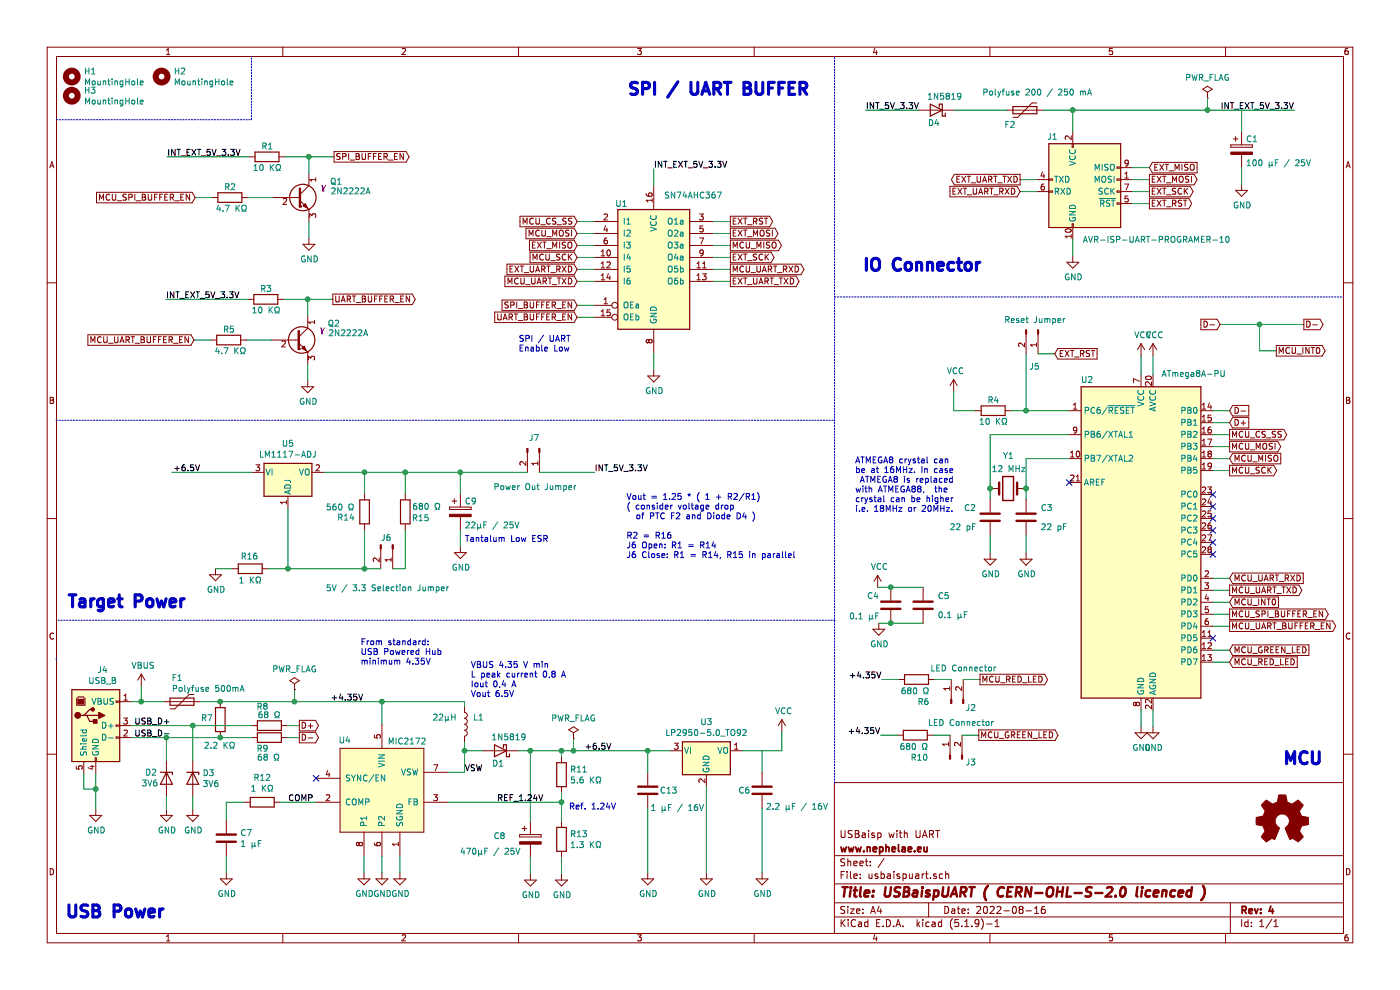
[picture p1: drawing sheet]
EESchema Schematic File Version 4
EELAYER 30 0
EELAYER END
$Descr A4 11693 8268
encoding utf-8
Sheet 1 1
Title "USBaispUART ( CERN-OHL-S-2.0 licenced )"
Date "2022-08-16"
Rev "4"
Comp "www.nephelae.eu"
Comment1 "USBaisp with UART"
Comment2 ""
Comment3 ""
Comment4 ""
$EndDescr
$Comp
L MIC2172:MIC2172 U4
U 1 1
P 3190 6600
F 0 "U4" H 2880 7020 50  0000 C CNN
F 1 "MIC2172" H 3400 7010 50  0000 C CNN
F 2 "Package_DIP:DIP-8_W7.62mm_Socket" H 3190 6600 50  0001 C CNN
F 3 "" H 3190 6600 50  0001 C CNN
	1    3190 6600
	1    0    0    -1  
$EndComp
$Comp
L Connector:USB_B J4
U 1 1
P 800 6060
F 0 "J4" H 857 6527 50  0000 C CNN
F 1 "USB_B" H 857 6436 50  0000 C CNN
F 2 "Connector_USB:USB_B_Lumberg_2411_02_Horizontal" H 950 6010 50  0001 C CNN
F 3 " ~" H 950 6010 50  0001 C CNN
	1    800  6060
	1    0    0    -1  
$EndComp
$Comp
L Device:L L1
U 1 1
P 3880 6050
F 0 "L1" H 3950 6110 50  0000 L CNN
F 1 "22μH" H 3610 6110 50  0000 L CNN
F 2 "Inductor_THT:L_Radial_D7.0mm_P3.00mm" H 3880 6050 50  0001 C CNN
F 3 "~" H 3880 6050 50  0001 C CNN
	1    3880 6050
	1    0    0    -1  
$EndComp
$Comp
L Diode:1N5819 D1
U 1 1
P 4180 6270
F 0 "D1" H 4200 6380 50  0000 C CNN
F 1 "1N5819" H 4110 6160 50  0000 C CNN
F 2 "Diode_THT:D_DO-41_SOD81_P2.54mm_Vertical_KathodeUp" H 4180 6095 50  0001 C CNN
F 3 "http://www.vishay.com/docs/88525/1n5817.pdf" H 4180 6270 50  0001 C CNN
	1    4180 6270
	-1   0    0    1   
$EndComp
NoConn ~ 2640 6500
$Comp
L Device:C C7
U 1 1
P 1890 7000
F 0 "C7" H 2005 7046 50  0000 L CNN
F 1 "1 μF" H 2005 6955 50  0000 L CNN
F 2 "Capacitor_THT:C_Disc_D4.7mm_W2.5mm_P5.00mm" H 1928 6850 50  0001 C CNN
F 3 "~" H 1890 7000 50  0001 C CNN
	1    1890 7000
	1    0    0    -1  
$EndComp
$Comp
L Device:CP C8
U 1 1
P 4430 7010
F 0 "C8" H 4120 7040 50  0000 L CNN
F 1 "470μF / 25V" H 3840 6910 50  0000 L CNN
F 2 "Capacitor_THT:CP_Radial_D6.3mm_P2.50mm" H 4468 6860 50  0001 C CNN
F 3 "~" H 4430 7010 50  0001 C CNN
	1    4430 7010
	1    0    0    -1  
$EndComp
Wire Wire Line
	3740 6450 3880 6450
Wire Wire Line
	3880 6450 3880 6270
Wire Wire Line
	4030 6270 3880 6270
Connection ~ 3880 6270
Wire Wire Line
	3880 6270 3880 6200
$Comp
L Device:R R13
U 1 1
P 4690 7010
F 0 "R13" H 4760 7056 50  0000 L CNN
F 1 "1.3 KΩ" H 4760 6965 50  0000 L CNN
F 2 "Resistor_THT:R_Axial_DIN0207_L6.3mm_D2.5mm_P2.54mm_Vertical" V 4620 7010 50  0001 C CNN
F 3 "~" H 4690 7010 50  0001 C CNN
	1    4690 7010
	1    0    0    -1  
$EndComp
$Comp
L Device:R R12
U 1 1
P 2190 6700
F 0 "R12" V 1983 6700 50  0000 C CNN
F 1 "1 KΩ" V 2074 6700 50  0000 C CNN
F 2 "Resistor_THT:R_Axial_DIN0207_L6.3mm_D2.5mm_P2.54mm_Vertical" V 2120 6700 50  0001 C CNN
F 3 "~" H 2190 6700 50  0001 C CNN
	1    2190 6700
	0    1    1    0   
$EndComp
Wire Wire Line
	4690 7160 4690 7300
Wire Wire Line
	4430 7160 4430 7300
Wire Wire Line
	3340 7150 3340 7290
Wire Wire Line
	3190 7150 3190 7290
Wire Wire Line
	3040 7150 3040 7290
Wire Wire Line
	1890 6700 1890 6850
Wire Wire Line
	1890 7150 1890 7290
Wire Wire Line
	2040 6700 1890 6700
$Comp
L power:VCC #PWR018
U 1 1
P 6530 6110
F 0 "#PWR018" H 6530 5960 50  0001 C CNN
F 1 "VCC" H 6545 6283 50  0000 C CNN
F 2 "" H 6530 6110 50  0001 C CNN
F 3 "" H 6530 6110 50  0001 C CNN
	1    6530 6110
	1    0    0    -1  
$EndComp
Wire Wire Line
	6365 6270 6365 6450
Wire Wire Line
	5900 6570 5900 7290
Wire Wire Line
	6365 6750 6365 7290
Text Notes 4750 6770 0    50   ~ 0
Ref. 1.24V
Wire Wire Line
	1390 6160 1390 6350
$Comp
L Device:R R7
U 1 1
P 1840 6010
F 0 "R7" H 1900 6000 50  0000 L CNN
F 1 "2.2 KΩ" H 1710 6230 50  0000 L CNN
F 2 "Resistor_THT:R_Axial_DIN0207_L6.3mm_D2.5mm_P2.54mm_Vertical" V 1770 6010 50  0001 C CNN
F 3 "~" H 1840 6010 50  0001 C CNN
	1    1840 6010
	-1   0    0    1   
$EndComp
Wire Wire Line
	1100 6160 1390 6160
Connection ~ 1390 6160
Text GLabel 2500 6060 2    50   Output ~ 0
D+
Text GLabel 2500 6160 2    50   Output ~ 0
D-
$Comp
L power:GND #PWR023
U 1 1
P 3040 7290
F 0 "#PWR023" H 3040 7040 50  0001 C CNN
F 1 "GND" H 3045 7117 50  0000 C CNN
F 2 "" H 3040 7290 50  0001 C CNN
F 3 "" H 3040 7290 50  0001 C CNN
	1    3040 7290
	1    0    0    -1  
$EndComp
Wire Wire Line
	1390 6760 1390 6650
Wire Wire Line
	6530 6110 6530 6270
Wire Wire Line
	1100 6060 1610 6060
Wire Wire Line
	1610 6760 1610 6650
Wire Wire Line
	1610 6350 1610 6060
$Comp
L Device:R R8
U 1 1
P 2250 6060
F 0 "R8" V 2090 5950 50  0000 L CNN
F 1 "68 Ω" V 2160 5960 50  0000 L CNN
F 2 "Resistor_THT:R_Axial_DIN0207_L6.3mm_D2.5mm_P5.08mm_Vertical" V 2180 6060 50  0001 C CNN
F 3 "~" H 2250 6060 50  0001 C CNN
	1    2250 6060
	0    1    1    0   
$EndComp
$Comp
L Device:R R9
U 1 1
P 2250 6160
F 0 "R9" V 2155 6050 50  0000 L CNN
F 1 "68 Ω" V 2080 6055 50  0000 L CNN
F 2 "Resistor_THT:R_Axial_DIN0207_L6.3mm_D2.5mm_P5.08mm_Vertical" V 2180 6160 50  0001 C CNN
F 3 "~" H 2250 6160 50  0001 C CNN
	1    2250 6160
	0    1    -1   0   
$EndComp
Wire Wire Line
	1610 6060 2100 6060
Connection ~ 1610 6060
Wire Wire Line
	2400 6060 2500 6060
Wire Wire Line
	2400 6160 2500 6160
Wire Wire Line
	3190 6050 3190 5860
$Comp
L power:GND #PWR020
U 1 1
P 1390 6760
F 0 "#PWR020" H 1390 6510 50  0001 C CNN
F 1 "GND" H 1395 6587 50  0000 C CNN
F 2 "" H 1390 6760 50  0001 C CNN
F 3 "" H 1390 6760 50  0001 C CNN
	1    1390 6760
	1    0    0    -1  
$EndComp
$Comp
L power:GND #PWR021
U 1 1
P 1610 6760
F 0 "#PWR021" H 1610 6510 50  0001 C CNN
F 1 "GND" H 1615 6587 50  0000 C CNN
F 2 "" H 1610 6760 50  0001 C CNN
F 3 "" H 1610 6760 50  0001 C CNN
	1    1610 6760
	1    0    0    -1  
$EndComp
$Comp
L power:GND #PWR019
U 1 1
P 800 6760
F 0 "#PWR019" H 800 6510 50  0001 C CNN
F 1 "GND" H 805 6587 50  0000 C CNN
F 2 "" H 800 6760 50  0001 C CNN
F 3 "" H 800 6760 50  0001 C CNN
	1    800  6760
	1    0    0    -1  
$EndComp
$Comp
L power:GND #PWR022
U 1 1
P 1890 7290
F 0 "#PWR022" H 1890 7040 50  0001 C CNN
F 1 "GND" H 1895 7117 50  0000 C CNN
F 2 "" H 1890 7290 50  0001 C CNN
F 3 "" H 1890 7290 50  0001 C CNN
	1    1890 7290
	1    0    0    -1  
$EndComp
$Comp
L power:GND #PWR024
U 1 1
P 3190 7290
F 0 "#PWR024" H 3190 7040 50  0001 C CNN
F 1 "GND" H 3195 7117 50  0000 C CNN
F 2 "" H 3190 7290 50  0001 C CNN
F 3 "" H 3190 7290 50  0001 C CNN
	1    3190 7290
	1    0    0    -1  
$EndComp
$Comp
L power:GND #PWR025
U 1 1
P 3340 7290
F 0 "#PWR025" H 3340 7040 50  0001 C CNN
F 1 "GND" H 3345 7117 50  0000 C CNN
F 2 "" H 3340 7290 50  0001 C CNN
F 3 "" H 3340 7290 50  0001 C CNN
	1    3340 7290
	1    0    0    -1  
$EndComp
$Comp
L power:GND #PWR028
U 1 1
P 4430 7300
F 0 "#PWR028" H 4430 7050 50  0001 C CNN
F 1 "GND" H 4435 7127 50  0000 C CNN
F 2 "" H 4430 7300 50  0001 C CNN
F 3 "" H 4430 7300 50  0001 C CNN
	1    4430 7300
	1    0    0    -1  
$EndComp
$Comp
L power:GND #PWR029
U 1 1
P 4690 7300
F 0 "#PWR029" H 4690 7050 50  0001 C CNN
F 1 "GND" H 4695 7127 50  0000 C CNN
F 2 "" H 4690 7300 50  0001 C CNN
F 3 "" H 4690 7300 50  0001 C CNN
	1    4690 7300
	1    0    0    -1  
$EndComp
$Comp
L power:GND #PWR026
U 1 1
P 5900 7290
F 0 "#PWR026" H 5900 7040 50  0001 C CNN
F 1 "GND" H 5905 7117 50  0000 C CNN
F 2 "" H 5900 7290 50  0001 C CNN
F 3 "" H 5900 7290 50  0001 C CNN
	1    5900 7290
	1    0    0    -1  
$EndComp
$Comp
L power:GND #PWR027
U 1 1
P 6365 7290
F 0 "#PWR027" H 6365 7040 50  0001 C CNN
F 1 "GND" H 6370 7117 50  0000 C CNN
F 2 "" H 6365 7290 50  0001 C CNN
F 3 "" H 6365 7290 50  0001 C CNN
	1    6365 7290
	1    0    0    -1  
$EndComp
$Comp
L Device:R R11
U 1 1
P 4690 6470
F 0 "R11" H 4760 6516 50  0000 L CNN
F 1 "5.6 KΩ" H 4760 6425 50  0000 L CNN
F 2 "Resistor_THT:R_Axial_DIN0207_L6.3mm_D2.5mm_P2.54mm_Vertical" V 4620 6470 50  0001 C CNN
F 3 "~" H 4690 6470 50  0001 C CNN
	1    4690 6470
	1    0    0    -1  
$EndComp
Wire Wire Line
	4430 6860 4430 6270
Wire Wire Line
	4330 6270 4430 6270
Connection ~ 4430 6270
Wire Wire Line
	4430 6270 4690 6270
Wire Wire Line
	4690 6320 4690 6270
Connection ~ 4690 6270
Wire Wire Line
	3740 6700 4690 6700
Wire Wire Line
	4690 6620 4690 6700
Connection ~ 4690 6700
Wire Wire Line
	4690 6700 4690 6860
Wire Notes Line
	6960 3510 460  3510
Wire Notes Line
	470  5500 470  5510
Text Notes 540  7680 0    100  ~ 20
USB Power 
Connection ~ 1840 6160
Wire Wire Line
	1840 6160 2100 6160
Wire Wire Line
	1390 6160 1840 6160
$Comp
L MCU_Microchip_ATmega:ATmega8A-PU U2
U 1 1
P 9530 4530
F 0 "U2" H 9080 5890 50  0000 C CNN
F 1 "ATmega8A-PU" H 9970 5940 50  0000 C CNN
F 2 "Package_DIP:DIP-28_W7.62mm_Socket" H 9530 4530 50  0001 C CIN
F 3 "http://ww1.microchip.com/downloads/en/DeviceDoc/Microchip%208bit%20mcu%20AVR%20ATmega8A%20data%20sheet%2040001974A.pdf" H 9530 4530 50  0001 C CNN
	1    9530 4530
	1    0    0    -1  
$EndComp
$Comp
L power:VCC #PWR03
U 1 1
P 9530 2970
F 0 "#PWR03" H 9530 2820 50  0001 C CNN
F 1 "VCC" H 9545 3143 50  0000 C CNN
F 2 "" H 9530 2970 50  0001 C CNN
F 3 "" H 9530 2970 50  0001 C CNN
	1    9530 2970
	1    0    0    -1  
$EndComp
Wire Wire Line
	9530 2970 9530 3130
$Comp
L power:VCC #PWR04
U 1 1
P 9630 2970
F 0 "#PWR04" H 9630 2820 50  0001 C CNN
F 1 "VCC" H 9645 3143 50  0000 C CNN
F 2 "" H 9630 2970 50  0001 C CNN
F 3 "" H 9630 2970 50  0001 C CNN
	1    9630 2970
	1    0    0    -1  
$EndComp
Wire Wire Line
	9630 2970 9630 3130
$Comp
L power:VCC #PWR012
U 1 1
P 7330 4905
F 0 "#PWR012" H 7330 4755 50  0001 C CNN
F 1 "VCC" H 7345 5078 50  0000 C CNN
F 2 "" H 7330 4905 50  0001 C CNN
F 3 "" H 7330 4905 50  0001 C CNN
	1    7330 4905
	1    0    0    -1  
$EndComp
$Comp
L power:GND #PWR013
U 1 1
P 7340 5205
F 0 "#PWR013" H 7340 4955 50  0001 C CNN
F 1 "GND" H 7345 5032 50  0000 C CNN
F 2 "" H 7340 5205 50  0001 C CNN
F 3 "" H 7340 5205 50  0001 C CNN
	1    7340 5205
	1    0    0    -1  
$EndComp
$Comp
L Device:C C4
U 1 1
P 7440 5055
F 0 "C4" H 7240 5135 50  0000 L CNN
F 1 "0.1 μF" H 7090 4965 50  0000 L CNN
F 2 "Capacitor_THT:C_Disc_D4.7mm_W2.5mm_P5.00mm" H 7478 4905 50  0001 C CNN
F 3 "~" H 7440 5055 50  0001 C CNN
	1    7440 5055
	1    0    0    -1  
$EndComp
Connection ~ 7440 4905
Connection ~ 7440 5205
Wire Wire Line
	7440 5205 7340 5205
Wire Wire Line
	7330 4905 7440 4905
$Comp
L power:GND #PWR015
U 1 1
P 9530 6070
F 0 "#PWR015" H 9530 5820 50  0001 C CNN
F 1 "GND" H 9535 5897 50  0000 C CNN
F 2 "" H 9530 6070 50  0001 C CNN
F 3 "" H 9530 6070 50  0001 C CNN
	1    9530 6070
	1    0    0    -1  
$EndComp
Wire Wire Line
	9530 5930 9530 6070
$Comp
L power:GND #PWR016
U 1 1
P 9630 6070
F 0 "#PWR016" H 9630 5820 50  0001 C CNN
F 1 "GND" H 9635 5897 50  0000 C CNN
F 2 "" H 9630 6070 50  0001 C CNN
F 3 "" H 9630 6070 50  0001 C CNN
	1    9630 6070
	1    0    0    -1  
$EndComp
Wire Wire Line
	9630 5930 9630 6070
$Comp
L Device:R R4
U 1 1
P 8295 3430
F 0 "R4" V 8205 3380 50  0000 L CNN
F 1 "10 KΩ" V 8385 3310 50  0000 L CNN
F 2 "Resistor_THT:R_Axial_DIN0207_L6.3mm_D2.5mm_P2.54mm_Vertical" V 8225 3430 50  0001 C CNN
F 3 "~" H 8295 3430 50  0001 C CNN
	1    8295 3430
	0    1    1    0   
$EndComp
$Comp
L Device:Crystal Y1
U 1 1
P 8420 4080
F 0 "Y1" H 8370 3810 50  0000 L CNN
F 1 "12 MHz" H 8270 3920 50  0000 L CNN
F 2 "Crystal:Crystal_HC49-4H_Vertical" H 8420 4080 50  0001 C CNN
F 3 "~" H 8420 4080 50  0001 C CNN
	1    8420 4080
	-1   0    0    1   
$EndComp
Wire Wire Line
	7965 3430 8145 3430
$Comp
L Device:C C3
U 1 1
P 8570 4320
F 0 "C3" H 8690 4400 50  0000 L CNN
F 1 "22 pF" H 8690 4240 50  0000 L CNN
F 2 "Capacitor_THT:C_Disc_D4.7mm_W2.5mm_P5.00mm" H 8608 4170 50  0001 C CNN
F 3 "~" H 8570 4320 50  0001 C CNN
	1    8570 4320
	1    0    0    -1  
$EndComp
$Comp
L Device:C C2
U 1 1
P 8270 4320
F 0 "C2" H 8050 4400 50  0000 L CNN
F 1 "22 pF" H 7930 4240 50  0000 L CNN
F 2 "Capacitor_THT:C_Disc_D4.7mm_W2.5mm_P5.00mm" H 8308 4170 50  0001 C CNN
F 3 "~" H 8270 4320 50  0001 C CNN
	1    8270 4320
	1    0    0    -1  
$EndComp
Wire Wire Line
	8570 4170 8570 4080
$Comp
L power:GND #PWR010
U 1 1
P 8270 4620
F 0 "#PWR010" H 8270 4370 50  0001 C CNN
F 1 "GND" H 8275 4447 50  0000 C CNN
F 2 "" H 8270 4620 50  0001 C CNN
F 3 "" H 8270 4620 50  0001 C CNN
	1    8270 4620
	1    0    0    -1  
$EndComp
Wire Wire Line
	8270 4470 8270 4620
$Comp
L power:GND #PWR011
U 1 1
P 8570 4620
F 0 "#PWR011" H 8570 4370 50  0001 C CNN
F 1 "GND" H 8575 4447 50  0000 C CNN
F 2 "" H 8570 4620 50  0001 C CNN
F 3 "" H 8570 4620 50  0001 C CNN
	1    8570 4620
	1    0    0    -1  
$EndComp
Wire Wire Line
	8570 4470 8570 4620
NoConn ~ 8930 4030
NoConn ~ 10130 4330
NoConn ~ 10130 4430
NoConn ~ 10130 4530
NoConn ~ 10130 4630
NoConn ~ 10130 5330
Wire Wire Line
	10130 3430 10270 3430
Text GLabel 10270 3430 2    50   Input ~ 0
D-
Text GLabel 10270 3530 2    50   Input ~ 0
D+
Wire Wire Line
	10130 3530 10270 3530
Text GLabel 10270 3630 2    50   Output ~ 0
MCU_CS_SS
Wire Wire Line
	10130 3630 10270 3630
Text GLabel 10270 3730 2    50   Output ~ 0
MCU_MOSI
Wire Wire Line
	10130 3730 10270 3730
Text GLabel 10270 3830 2    50   Input ~ 0
MCU_MISO
Wire Wire Line
	10130 3830 10270 3830
Text GLabel 10270 3930 2    50   Output ~ 0
MCU_SCK
Wire Wire Line
	10130 3930 10270 3930
Wire Wire Line
	10130 5030 10270 5030
Text GLabel 10270 4830 2    50   Input ~ 0
MCU_UART_RXD
Wire Wire Line
	10130 4830 10270 4830
Text GLabel 10270 4930 2    50   Output ~ 0
MCU_UART_TXD
Wire Wire Line
	10130 4930 10270 4930
Text GLabel 10270 5230 2    50   Output ~ 0
MCU_UART_BUFFER_EN
Wire Wire Line
	10130 5230 10270 5230
Text GLabel 10270 5130 2    50   Output ~ 0
MCU_SPI_BUFFER_EN
Wire Wire Line
	10130 5130 10270 5130
Wire Notes Line
	6970 2480 11220 2480
Text Notes 10710 6400 0    100  ~ 20
MCU 
Wire Notes Line
	6970 480  6970 6540
Text GLabel 9600 1400 2    50   Input ~ 0
EXT_MISO
Wire Wire Line
	9460 1400 9600 1400
Text GLabel 9600 1500 2    50   Output ~ 0
EXT_MOSI
Wire Wire Line
	9460 1500 9600 1500
Text GLabel 9600 1600 2    50   Output ~ 0
EXT_SCK
Wire Wire Line
	9460 1600 9600 1600
Text GLabel 9600 1700 2    50   Output ~ 0
EXT_RST
Wire Wire Line
	9460 1700 9600 1700
$Comp
L power:GND #PWR01
U 1 1
P 8960 2140
F 0 "#PWR01" H 8960 1890 50  0001 C CNN
F 1 "GND" H 8965 1967 50  0000 C CNN
F 2 "" H 8960 2140 50  0001 C CNN
F 3 "" H 8960 2140 50  0001 C CNN
	1    8960 2140
	1    0    0    -1  
$EndComp
Wire Wire Line
	8960 2000 8960 2140
Text GLabel 4820 2550 0    50   Input ~ 0
SPI_BUFFER_EN
Wire Wire Line
	4960 2550 4820 2550
Wire Wire Line
	5960 1950 6100 1950
Text GLabel 6100 1950 2    50   Output ~ 0
EXT_MOSI
Wire Wire Line
	5960 1850 6100 1850
Text GLabel 6100 2150 2    50   Output ~ 0
EXT_SCK
Wire Wire Line
	5960 2150 6100 2150
Text GLabel 6100 1850 2    50   Output ~ 0
EXT_RST
Wire Wire Line
	5960 2050 6100 2050
$Comp
L Device:R R1
U 1 1
P 2230 1310
F 0 "R1" V 2140 1260 50  0000 L CNN
F 1 "10 KΩ" V 2320 1190 50  0000 L CNN
F 2 "Resistor_THT:R_Axial_DIN0207_L6.3mm_D2.5mm_P5.08mm_Vertical" V 2160 1310 50  0001 C CNN
F 3 "~" H 2230 1310 50  0001 C CNN
	1    2230 1310
	0    1    1    0   
$EndComp
Wire Wire Line
	2580 1450 2580 1310
$Comp
L 2N2222A:2N2222A Q1
U 1 1
P 2480 1650
F 0 "Q1" H 2755 1785 50  0000 L CNN
F 1 "2N2222A" H 2760 1705 50  0000 L CNN
F 2 "Package_TO_SOT_THT:TO-92_Inline" H 2680 1575 50  0001 L CIN
F 3 "" H 2480 1650 50  0001 L CNN
F 4 "I" H 2680 1725 50  0000 L CNN "Spice_Primitive"
F 5 "Y" H 2680 1725 50  0000 L CNN "Spice_Netlist_Enabled"
	1    2480 1650
	1    0    0    -1  
$EndComp
Text GLabel 1630 1650 0    50   Input ~ 0
MCU_SPI_BUFFER_EN
Wire Wire Line
	1770 1650 1630 1650
$Comp
L Device:R R2
U 1 1
P 1920 1650
F 0 "R2" V 1830 1600 50  0000 L CNN
F 1 "4.7 KΩ" V 2010 1530 50  0000 L CNN
F 2 "Resistor_THT:R_Axial_DIN0207_L6.3mm_D2.5mm_P2.54mm_Vertical" V 1850 1650 50  0001 C CNN
F 3 "~" H 1920 1650 50  0001 C CNN
	1    1920 1650
	0    1    1    0   
$EndComp
Wire Wire Line
	2070 1650 2280 1650
Text GLabel 2790 1310 2    50   Output ~ 0
SPI_BUFFER_EN
Wire Wire Line
	2790 1310 2580 1310
Connection ~ 2580 1310
$Comp
L power:GND #PWR02
U 1 1
P 2580 1990
F 0 "#PWR02" H 2580 1740 50  0001 C CNN
F 1 "GND" H 2585 1817 50  0000 C CNN
F 2 "" H 2580 1990 50  0001 C CNN
F 3 "" H 2580 1990 50  0001 C CNN
	1    2580 1990
	1    0    0    -1  
$EndComp
Wire Wire Line
	2580 1850 2580 1990
$Comp
L power:GND #PWR07
U 1 1
P 5460 3090
F 0 "#PWR07" H 5460 2840 50  0001 C CNN
F 1 "GND" H 5465 2917 50  0000 C CNN
F 2 "" H 5460 3090 50  0001 C CNN
F 3 "" H 5460 3090 50  0001 C CNN
	1    5460 3090
	1    0    0    -1  
$EndComp
Wire Wire Line
	5460 2950 5460 3090
Text GLabel 4820 2650 0    50   Input ~ 0
UART_BUFFER_EN
Wire Wire Line
	4960 2650 4820 2650
$Comp
L Device:R R3
U 1 1
P 2220 2500
F 0 "R3" V 2130 2450 50  0000 L CNN
F 1 "10 KΩ" V 2310 2380 50  0000 L CNN
F 2 "Resistor_THT:R_Axial_DIN0207_L6.3mm_D2.5mm_P2.54mm_Vertical" V 2150 2500 50  0001 C CNN
F 3 "~" H 2220 2500 50  0001 C CNN
	1    2220 2500
	0    1    1    0   
$EndComp
Wire Wire Line
	2570 2640 2570 2500
$Comp
L 2N2222A:2N2222A Q2
U 1 1
P 2470 2840
F 0 "Q2" H 2735 2980 50  0000 L CNN
F 1 "2N2222A" H 2740 2900 50  0000 L CNN
F 2 "Package_TO_SOT_THT:TO-92_Inline" H 2670 2765 50  0001 L CIN
F 3 "" H 2470 2840 50  0001 L CNN
F 4 "I" H 2670 2915 50  0000 L CNN "Spice_Primitive"
F 5 "Y" H 2670 2915 50  0000 L CNN "Spice_Netlist_Enabled"
	1    2470 2840
	1    0    0    -1  
$EndComp
Text GLabel 1620 2840 0    50   Input ~ 0
MCU_UART_BUFFER_EN
Wire Wire Line
	1760 2840 1620 2840
$Comp
L Device:R R5
U 1 1
P 1910 2840
F 0 "R5" V 1820 2790 50  0000 L CNN
F 1 "4.7 KΩ" V 2000 2720 50  0000 L CNN
F 2 "Resistor_THT:R_Axial_DIN0207_L6.3mm_D2.5mm_P5.08mm_Vertical" V 1840 2840 50  0001 C CNN
F 3 "~" H 1910 2840 50  0001 C CNN
	1    1910 2840
	0    1    1    0   
$EndComp
Wire Wire Line
	2060 2840 2270 2840
Text GLabel 2780 2500 2    50   Output ~ 0
UART_BUFFER_EN
Wire Wire Line
	2780 2500 2570 2500
Connection ~ 2570 2500
$Comp
L power:GND #PWR08
U 1 1
P 2570 3180
F 0 "#PWR08" H 2570 2930 50  0001 C CNN
F 1 "GND" H 2575 3007 50  0000 C CNN
F 2 "" H 2570 3180 50  0001 C CNN
F 3 "" H 2570 3180 50  0001 C CNN
	1    2570 3180
	1    0    0    -1  
$EndComp
Wire Wire Line
	2570 3040 2570 3180
Text Notes 5235 810  0    100  ~ 20
SPI / UART BUFFER
Text Notes 7200 2280 0    100  ~ 20
IO Connector
Wire Wire Line
	7710 5205 7440 5205
Wire Wire Line
	7440 4905 7710 4905
$Comp
L Device:C C5
U 1 1
P 7710 5055
F 0 "C5" H 7830 5135 50  0000 L CNN
F 1 "0.1 μF" H 7830 4975 50  0000 L CNN
F 2 "Capacitor_THT:C_Disc_D4.7mm_W2.5mm_P5.00mm" H 7748 4905 50  0001 C CNN
F 3 "~" H 7710 5055 50  0001 C CNN
	1    7710 5055
	1    0    0    -1  
$EndComp
Wire Wire Line
	8270 4170 8270 4080
Wire Wire Line
	8270 3630 8930 3630
Connection ~ 8270 4080
Wire Wire Line
	8270 4080 8270 3630
Wire Wire Line
	8570 3830 8570 4080
Wire Wire Line
	8570 3830 8930 3830
Connection ~ 8570 4080
Wire Wire Line
	8660 1500 8520 1500
Wire Wire Line
	8660 1600 8520 1600
Text GLabel 6100 2250 2    50   Output ~ 0
MCU_UART_RXD
Wire Wire Line
	5960 2350 6100 2350
Text GLabel 4820 2350 0    50   Input ~ 0
MCU_UART_TXD
Wire Wire Line
	4960 2250 4820 2250
Text GLabel 6100 2350 2    50   Output ~ 0
EXT_UART_TXD
Wire Wire Line
	4960 2350 4820 2350
Text GLabel 4820 2250 0    50   Input ~ 0
EXT_UART_RXD
Wire Wire Line
	5960 2250 6100 2250
Text GLabel 10190 2710 0    50   Input ~ 0
D-
Text GLabel 10890 2710 2    50   Output ~ 0
D-
Wire Wire Line
	10890 2710 10520 2710
Text GLabel 10660 2930 2    50   Output ~ 0
MCU_INT0
Wire Wire Line
	10660 2930 10520 2930
Wire Wire Line
	10520 2930 10520 2710
Connection ~ 10520 2710
Wire Wire Line
	10520 2710 10190 2710
Text GLabel 10270 5030 2    50   Input ~ 0
MCU_INT0
Wire Wire Line
	5460 1550 5460 1410
Wire Wire Line
	8960 920  8960 1100
Wire Wire Line
	10130 5430 10270 5430
Wire Wire Line
	10130 5530 10270 5530
Text GLabel 10270 5430 2    50   Input ~ 0
MCU_GREEN_LED
Wire Wire Line
	8035 6140 8175 6140
Text GLabel 8175 6140 2    50   Output ~ 0
MCU_GREEN_LED
Wire Wire Line
	7935 6140 7795 6140
Text GLabel 10270 5530 2    50   Input ~ 0
MCU_RED_LED
$Comp
L Device:R R10
U 1 1
P 7645 6140
F 0 "R10" V 7455 6030 50  0000 L CNN
F 1 "680 Ω" V 7545 6030 50  0000 L CNN
F 2 "Resistor_THT:R_Axial_DIN0207_L6.3mm_D2.5mm_P2.54mm_Vertical" V 7575 6140 50  0001 C CNN
F 3 "~" H 7645 6140 50  0001 C CNN
	1    7645 6140
	0    -1   -1   0   
$EndComp
Wire Wire Line
	7495 6140 7355 6140
Wire Wire Line
	800  6460 800  6590
Wire Wire Line
	700  6460 700  6590
Wire Wire Line
	700  6590 800  6590
Connection ~ 800  6590
Wire Wire Line
	800  6590 800  6760
$Comp
L Graphic:Logo_Open_Hardware_Small #LOGO1
U 1 1
P 10710 6860
F 0 "#LOGO1" H 10710 7135 50  0001 C CNN
F 1 "Logo_Open_Hardware_Small" H 10710 6635 50  0001 C CNN
F 2 "" H 10710 6860 50  0001 C CNN
F 3 "~" H 10710 6860 50  0001 C CNN
	1    10710 6860
	1    0    0    -1  
$EndComp
$Comp
L Regulator_Linear:LP2950-5.0_TO92 U3
U 1 1
P 5900 6270
F 0 "U3" H 5900 6512 50  0000 C CNN
F 1 "LP2950-5.0_TO92" H 5900 6421 50  0000 C CNN
F 2 "Package_TO_SOT_THT:TO-92_Inline" H 5900 6495 50  0001 C CIN
F 3 "http://www.ti.com/lit/ds/symlink/lp2951-n.pdf" H 5900 6220 50  0001 C CNN
	1    5900 6270
	1    0    0    -1  
$EndComp
Text Label 4150 6700 0    50   ~ 0
REF_1.24V
Text Label 2620 6700 2    50   ~ 0
COMP
Wire Wire Line
	2340 6700 2640 6700
Wire Wire Line
	2380 1310 2580 1310
$Comp
L SN74AHC367:SN74AHC367 U1
U 1 1
P 5460 2250
F 0 "U1" H 5190 2800 50  0000 C CNN
F 1 "SN74AHC367" H 5790 2870 50  0000 C CNN
F 2 "Package_DIP:DIP-16_W7.62mm_Socket" H 5460 2250 50  0001 C CNN
F 3 "https://www.ti.com/lit/ds/symlink/sn74ahc367.pdf?ts=1615811352232&ref_url=https%253A%252F%252Fwww.ti.com%252Fproduct%252FSN74AHC367" H 5460 2250 50  0001 C CNN
	1    5460 2250
	1    0    0    -1  
$EndComp
Wire Wire Line
	2370 2500 2570 2500
$Comp
L Connector:Conn_01x02_Male J3
U 1 1
P 7935 6340
F 0 "J3" V 7905 6120 50  0000 L CNN
F 1 "LED Connector" V 8235 5970 50  0000 L CNN
F 2 "Connector_PinHeader_2.54mm:PinHeader_1x02_P2.54mm_Vertical" H 7935 6340 50  0001 C CNN
F 3 "~" H 7935 6340 50  0001 C CNN
	1    7935 6340
	0    -1   -1   0   
$EndComp
$Comp
L power:VCC #PWR05
U 1 1
P 7965 3270
F 0 "#PWR05" H 7965 3120 50  0001 C CNN
F 1 "VCC" H 7980 3443 50  0000 C CNN
F 2 "" H 7965 3270 50  0001 C CNN
F 3 "" H 7965 3270 50  0001 C CNN
	1    7965 3270
	1    0    0    -1  
$EndComp
Wire Wire Line
	7965 3270 7965 3430
$Comp
L Mechanical:MountingHole H1
U 1 1
P 600 640
F 0 "H1" H 700 686 50  0000 L CNN
F 1 "MountingHole" H 700 595 50  0000 L CNN
F 2 "MountingHole:MountingHole_3.2mm_M3_DIN965" H 600 640 50  0001 C CNN
F 3 "~" H 600 640 50  0001 C CNN
	1    600  640 
	1    0    0    -1  
$EndComp
$Comp
L Mechanical:MountingHole H3
U 1 1
P 600 800
F 0 "H3" H 700 846 50  0000 L CNN
F 1 "MountingHole" H 700 755 50  0000 L CNN
F 2 "MountingHole:MountingHole_3.2mm_M3_DIN965" H 600 800 50  0001 C CNN
F 3 "~" H 600 800 50  0001 C CNN
	1    600  800 
	1    0    0    -1  
$EndComp
$Comp
L Mechanical:MountingHole H2
U 1 1
P 1350 640
F 0 "H2" H 1450 686 50  0000 L CNN
F 1 "MountingHole" H 1450 595 50  0000 L CNN
F 2 "MountingHole:MountingHole_3.2mm_M3_DIN965" H 1350 640 50  0001 C CNN
F 3 "~" H 1350 640 50  0001 C CNN
	1    1350 640 
	1    0    0    -1  
$EndComp
Wire Wire Line
	4960 2050 4820 2050
Text GLabel 4820 1950 0    50   Input ~ 0
MCU_MOSI
Wire Wire Line
	4960 2150 4820 2150
Text GLabel 4820 2150 0    50   Input ~ 0
MCU_SCK
Wire Wire Line
	4960 1950 4820 1950
Text GLabel 4820 1850 0    50   Input ~ 0
MCU_CS_SS
Wire Wire Line
	4960 1850 4820 1850
Wire Notes Line
	470  1000 2100 1000
Wire Notes Line
	2100 1000 2100 470 
Wire Wire Line
	8670 2955 8810 2955
Text GLabel 8810 2955 2    50   Input ~ 0
EXT_RST
Wire Wire Line
	5410 6750 5410 7290
$Comp
L power:GND #PWR0105
U 1 1
P 5410 7290
F 0 "#PWR0105" H 5410 7040 50  0001 C CNN
F 1 "GND" H 5415 7117 50  0000 C CNN
F 2 "" H 5410 7290 50  0001 C CNN
F 3 "" H 5410 7290 50  0001 C CNN
	1    5410 7290
	1    0    0    -1  
$EndComp
Wire Wire Line
	5410 6450 5410 6270
Wire Wire Line
	3190 5860 3880 5860
Wire Wire Line
	3880 5860 3880 5900
Connection ~ 3190 5860
Connection ~ 5410 6270
Wire Wire Line
	5410 6270 5600 6270
Text Notes 3930 5830 0    50   ~ 0
VBUS 4.35 V min\nL peak current 0,8 A\nIout 0,4 A\nVout 6.5V\n
Wire Wire Line
	4690 6270 4790 6270
Text Label 4880 6270 0    50   ~ 0
+6.5V
Text Label 1675 3945 2    50   ~ 0
+6.5V
$Comp
L power:PWR_FLAG #FLG0101
U 1 1
P 4790 6170
F 0 "#FLG0101" H 4790 6245 50  0001 C CNN
F 1 "PWR_FLAG" H 4790 6343 50  0000 C CNN
F 2 "" H 4790 6170 50  0001 C CNN
F 3 "~" H 4790 6170 50  0001 C CNN
	1    4790 6170
	1    0    0    -1  
$EndComp
Wire Wire Line
	4790 6170 4790 6270
Connection ~ 4790 6270
Wire Wire Line
	4790 6270 5410 6270
$Comp
L Device:D_Zener D2
U 1 1
P 1390 6500
F 0 "D2" V 1340 6320 50  0000 L CNN
F 1 "3V6" V 1430 6290 50  0000 L CNN
F 2 "Diode_THT:D_DO-35_SOD27_P5.08mm_Vertical_KathodeUp" H 1390 6500 50  0001 C CNN
F 3 "~" H 1390 6500 50  0001 C CNN
	1    1390 6500
	0    1    1    0   
$EndComp
$Comp
L Device:D_Zener D3
U 1 1
P 1610 6500
F 0 "D3" V 1564 6580 50  0000 L CNN
F 1 "3V6" V 1655 6580 50  0000 L CNN
F 2 "Diode_THT:D_DO-35_SOD27_P5.08mm_Vertical_KathodeUp" H 1610 6500 50  0001 C CNN
F 3 "~" H 1610 6500 50  0001 C CNN
	1    1610 6500
	0    1    1    0   
$EndComp
NoConn ~ 10130 4230
NoConn ~ 10130 4130
Text GLabel 8520 1500 0    50   Output ~ 0
EXT_UART_TXD
Text GLabel 8520 1600 0    50   Input ~ 0
EXT_UART_RXD
Text Notes 7140 4365 0    50   ~ 0
ATMEGA8 crystal can \nbe at 16MHz. In case\n ATMEGA8 is replaced \nwith ATMEGA88,  the \ncrystal can be higher  \ni.e. 18MHz or 20MHz.\n\n
$Comp
L power:PWR_FLAG #FLG0102
U 1 1
P 2460 5760
F 0 "#FLG0102" H 2460 5835 50  0001 C CNN
F 1 "PWR_FLAG" H 2460 5933 50  0000 C CNN
F 2 "" H 2460 5760 50  0001 C CNN
F 3 "~" H 2460 5760 50  0001 C CNN
	1    2460 5760
	1    0    0    -1  
$EndComp
Wire Wire Line
	2460 5760 2460 5860
$Comp
L Device:Polyfuse F1
U 1 1
P 1520 5860
F 0 "F1" V 1320 5820 50  0000 C CNN
F 1 "Polyfuse 500mA" V 1410 6080 50  0000 C CNN
F 2 "ECE_FUSE:Fuse_ECE_RA02560_L7.4mm_W3.1mm" H 1570 5660 50  0001 L CNN
F 3 "~" H 1520 5860 50  0001 C CNN
	1    1520 5860
	0    1    1    0   
$EndComp
Wire Wire Line
	1100 5860 1180 5860
Wire Wire Line
	1180 5730 1180 5860
$Comp
L power:VBUS #PWR0104
U 1 1
P 1180 5730
F 0 "#PWR0104" H 1180 5580 50  0001 C CNN
F 1 "VBUS" H 1195 5903 50  0000 C CNN
F 2 "" H 1180 5730 50  0001 C CNN
F 3 "" H 1180 5730 50  0001 C CNN
	1    1180 5730
	1    0    0    -1  
$EndComp
Text Notes 3010 5560 0    50   ~ 0
From standard: \nUSB Powered Hub\nminimum 4.35V\n
$Comp
L Device:C C13
U 1 1
P 5410 6600
F 0 "C13" H 5510 6600 50  0000 L CNN
F 1 "1 μF / 16V" H 5430 6455 50  0000 L CNN
F 2 "Capacitor_THT:C_Disc_D4.7mm_W2.5mm_P5.00mm" H 5448 6450 50  0001 C CNN
F 3 "~" H 5410 6600 50  0001 C CNN
	1    5410 6600
	1    0    0    -1  
$EndComp
$Comp
L Device:C C6
U 1 1
P 6365 6600
F 0 "C6" H 6165 6600 50  0000 L CNN
F 1 "2.2 μF / 16V" H 6395 6465 50  0000 L CNN
F 2 "Capacitor_THT:C_Disc_D5.1mm_W3.2mm_P5.00mm" H 6403 6450 50  0001 C CNN
F 3 "~" H 6365 6600 50  0001 C CNN
	1    6365 6600
	1    0    0    -1  
$EndComp
Connection ~ 1180 5860
Wire Wire Line
	1180 5860 1370 5860
Wire Wire Line
	1670 5860 1840 5860
Wire Wire Line
	1840 5860 2460 5860
Connection ~ 1840 5860
Connection ~ 2460 5860
Text Label 3880 6450 0    50   ~ 0
VSW
Wire Wire Line
	2460 5860 3190 5860
Text Label 2760 5860 0    50   ~ 0
+4.35V
Text Label 7355 6140 2    50   ~ 0
+4.35V
Text Label 7365 5675 2    50   ~ 0
+4.35V
Text Label 1120 6060 0    50   ~ 0
USB_D+
Text Label 1120 6160 0    50   ~ 0
USB_D-
$Comp
L Connector:Conn_01x02_Male J5
U 1 1
P 8670 2755
F 0 "J5" V 8975 2680 50  0000 L CNN
F 1 "Reset Jumper" V 8585 2470 50  0000 L CNN
F 2 "Connector_PinHeader_2.54mm:PinHeader_1x02_P2.54mm_Vertical" H 8670 2755 50  0001 C CNN
F 3 "~" H 8670 2755 50  0001 C CNN
	1    8670 2755
	0    1    1    0   
$EndComp
Wire Wire Line
	6200 6270 6365 6270
Wire Wire Line
	6365 6270 6530 6270
Wire Wire Line
	3845 4425 3845 4565
$Comp
L power:GND #PWR06
U 1 1
P 3845 4565
F 0 "#PWR06" H 3845 4315 50  0001 C CNN
F 1 "GND" H 3850 4392 50  0000 C CNN
F 2 "" H 3845 4565 50  0001 C CNN
F 3 "" H 3845 4565 50  0001 C CNN
	1    3845 4565
	1    0    0    -1  
$EndComp
Wire Wire Line
	3845 3945 3845 4125
$Comp
L Device:R R15
U 1 1
P 3385 4275
F 0 "R15" H 3180 4225 50  0000 L CNN
F 1 "680 Ω" H 3085 4320 50  0000 L CNN
F 2 "Resistor_THT:R_Axial_DIN0207_L6.3mm_D2.5mm_P2.54mm_Vertical" V 3315 4275 50  0001 C CNN
F 3 "~" H 3385 4275 50  0001 C CNN
	1    3385 4275
	-1   0    0    -1  
$EndComp
Wire Wire Line
	3045 3945 3385 3945
Wire Wire Line
	3385 3945 3385 4125
Connection ~ 3385 3945
$Comp
L Device:R R16
U 1 1
P 2090 4750
F 0 "R16" V 2190 4680 50  0000 L CNN
F 1 "1 KΩ" V 1990 4650 50  0000 L CNN
F 2 "Resistor_THT:R_Axial_DIN0207_L6.3mm_D2.5mm_P2.54mm_Vertical" V 2020 4750 50  0001 C CNN
F 3 "~" H 2090 4750 50  0001 C CNN
	1    2090 4750
	0    -1   -1   0   
$EndComp
Wire Wire Line
	3385 3945 3845 3945
Connection ~ 3845 3945
Wire Wire Line
	3845 3945 4405 3945
Wire Wire Line
	3045 3945 3045 4125
Wire Wire Line
	2705 3945 3045 3945
Connection ~ 3045 3945
$Comp
L Device:CP C9
U 1 1
P 3845 4275
F 0 "C9" H 3880 4365 50  0000 L CNN
F 1 "22μF / 25V" H 3880 4165 50  0000 L CNN
F 2 "Capacitor_THT:CP_Radial_Tantal_D5.0mm_P2.50mm" H 3883 4125 50  0001 C CNN
F 3 "~" H 3845 4275 50  0001 C CNN
	1    3845 4275
	1    0    0    -1  
$EndComp
$Comp
L Connector:Conn_01x02_Male J6
U 1 1
P 3280 4550
F 0 "J6" V 3220 4450 50  0000 L CNN
F 1 "5V / 3.3 Selection Jumper" V 3640 3990 50  0000 L CNN
F 2 "Connector_PinHeader_2.54mm:PinHeader_1x02_P2.54mm_Vertical" H 3280 4550 50  0001 C CNN
F 3 "~" H 3280 4550 50  0001 C CNN
	1    3280 4550
	0    1    1    0   
$EndComp
Wire Wire Line
	3280 4750 3385 4750
$Comp
L power:GND #PWR0101
U 1 1
P 1800 4750
F 0 "#PWR0101" H 1800 4500 50  0001 C CNN
F 1 "GND" H 1805 4577 50  0000 C CNN
F 2 "" H 1800 4750 50  0001 C CNN
F 3 "" H 1800 4750 50  0001 C CNN
	1    1800 4750
	1    0    0    -1  
$EndComp
Wire Wire Line
	1940 4750 1800 4750
Wire Wire Line
	3045 4425 3045 4750
Wire Wire Line
	3180 4750 3045 4750
Connection ~ 3045 4750
Wire Wire Line
	2405 4750 2240 4750
Wire Wire Line
	2405 4245 2405 4750
Wire Wire Line
	2405 4750 3045 4750
$Comp
L Regulator_Linear:LM1117-ADJ U5
U 1 1
P 2405 3945
F 0 "U5" H 2405 4187 50  0000 C CNN
F 1 "LM1117-ADJ" H 2405 4096 50  0000 C CNN
F 2 "Package_TO_SOT_THT:TO-220-3_Vertical" H 2405 3945 50  0001 C CNN
F 3 "http://www.ti.com/lit/ds/symlink/lm1117.pdf" H 2405 3945 50  0001 C CNN
	1    2405 3945
	1    0    0    -1  
$EndComp
Wire Wire Line
	1435 3945 2105 3945
$Comp
L Connector:Conn_01x02_Male J7
U 1 1
P 4505 3745
F 0 "J7" V 4415 3655 50  0000 L CNN
F 1 "Power Out Jumper" V 4825 3360 50  0000 L CNN
F 2 "Connector_PinHeader_2.54mm:PinHeader_1x02_P2.54mm_Vertical" H 4505 3745 50  0001 C CNN
F 3 "~" H 4505 3745 50  0001 C CNN
	1    4505 3745
	0    1    1    0   
$EndComp
Wire Wire Line
	4505 3945 4965 3945
Connection ~ 2405 4750
Wire Notes Line
	6975 5180 475  5180
Text Notes 555  5090 0    100  ~ 20
Target Power 
Wire Wire Line
	7230 920  7670 920 
Text Label 4965 3945 0    50   ~ 0
INT_5V_3.3V
$Comp
L Device:Polyfuse F2
U 1 1
P 8560 920
F 0 "F2" V 8435 1045 50  0000 C CNN
F 1 "Polyfuse 200 / 250 mA" V 8705 815 50  0000 C CNN
F 2 "ECE_FUSE:Fuse_ECE_RA02560_L7.4mm_W3.1mm" H 8610 720 50  0001 L CNN
F 3 "~" H 8560 920 50  0001 C CNN
	1    8560 920 
	0    -1   -1   0   
$EndComp
$Comp
L Diode:1N5819 D4
U 1 1
P 7820 920
F 0 "D4" H 7840 1030 50  0000 C CNN
F 1 "1N5819" H 7750 810 50  0000 C CNN
F 2 "Diode_THT:D_DO-41_SOD81_P2.54mm_Vertical_KathodeUp" H 7820 745 50  0001 C CNN
F 3 "http://www.vishay.com/docs/88525/1n5817.pdf" H 7820 920 50  0001 C CNN
	1    7820 920 
	-1   0    0    1   
$EndComp
Wire Wire Line
	7970 920  8410 920 
Text Label 5460 1410 0    50   ~ 0
INT_EXT_5V_3.3V
Text Label 7230 920  0    50   ~ 0
INT_5V_3.3V
Text Label 1395 1310 0    50   ~ 0
INT_EXT_5V_3.3V
Wire Wire Line
	8710 920  8960 920 
$Comp
L AVR-ISP-UART-10:AVR-ISP-UART-PROGRAMER-10 J1
U 1 1
P 9060 1600
F 0 "J1" H 8790 2060 50  0000 C CNN
F 1 "AVR-ISP-UART-PROGRAMER-10" H 9660 1200 50  0000 C CNN
F 2 "Connector_IDC:IDC-Header_2x05_P2.54mm_Horizontal" V 8810 1650 50  0001 C CNN
F 3 "" H 7785 1050 50  0001 C CNN
	1    9060 1600
	1    0    0    -1  
$EndComp
Wire Wire Line
	2080 1310 1395 1310
Text Label 1385 2500 0    50   ~ 0
INT_EXT_5V_3.3V
Wire Wire Line
	2070 2500 1385 2500
$Comp
L power:PWR_FLAG #FLG0103
U 1 1
P 10085 820
F 0 "#FLG0103" H 10085 895 50  0001 C CNN
F 1 "PWR_FLAG" H 10085 993 50  0000 C CNN
F 2 "" H 10085 820 50  0001 C CNN
F 3 "~" H 10085 820 50  0001 C CNN
	1    10085 820 
	1    0    0    -1  
$EndComp
Wire Wire Line
	10085 820  10085 920 
Text Notes 4330 2945 0    50   ~ 0
SPI / UART\nEnable Low
Text GLabel 6100 2050 2    50   Output ~ 0
MCU_MISO
Text GLabel 4820 2050 0    50   Input ~ 0
EXT_MISO
$Comp
L Device:R R14
U 1 1
P 3045 4275
F 0 "R14" H 2815 4230 50  0000 L CNN
F 1 "560 Ω" H 2720 4315 50  0000 L CNN
F 2 "Resistor_THT:R_Axial_DIN0207_L6.3mm_D2.5mm_P2.54mm_Vertical" V 2975 4275 50  0001 C CNN
F 3 "~" H 3045 4275 50  0001 C CNN
	1    3045 4275
	1    0    0    -1  
$EndComp
Wire Wire Line
	3385 4425 3385 4750
$Comp
L Connector:Conn_01x02_Male J2
U 1 1
P 7945 5875
F 0 "J2" V 7905 5665 50  0000 L CNN
F 1 "LED Connector" V 8235 5495 50  0000 L CNN
F 2 "Connector_PinHeader_2.54mm:PinHeader_1x02_P2.54mm_Vertical" H 7945 5875 50  0001 C CNN
F 3 "~" H 7945 5875 50  0001 C CNN
	1    7945 5875
	0    -1   -1   0   
$EndComp
Wire Wire Line
	7505 5675 7365 5675
$Comp
L Device:R R6
U 1 1
P 7655 5675
F 0 "R6" V 7465 5565 50  0000 L CNN
F 1 "680 Ω" V 7555 5565 50  0000 L CNN
F 2 "Resistor_THT:R_Axial_DIN0207_L6.3mm_D2.5mm_P2.54mm_Vertical" V 7585 5675 50  0001 C CNN
F 3 "~" H 7655 5675 50  0001 C CNN
	1    7655 5675
	0    -1   -1   0   
$EndComp
Wire Wire Line
	7945 5675 7805 5675
Text GLabel 8185 5675 2    50   Output ~ 0
MCU_RED_LED
Wire Wire Line
	8045 5675 8185 5675
Wire Wire Line
	8445 3430 8570 3430
Wire Wire Line
	8570 2955 8570 3430
Connection ~ 8570 3430
Wire Wire Line
	8570 3430 8930 3430
Text Notes 5230 4670 0    50   ~ 0
Vout = 1.25 * ( 1 + R2/R1)\n( consider voltage drop\n  of PTC F2 and Diode D4 )\n\nR2 = R16\nJ6 Open: R1 = R14\nJ6 Close: R1 = R14, R15 in parallel
Text Notes 3880 4535 0    50   ~ 0
Tantalum Low ESR
$Comp
L Device:CP C1
U 1 1
P 10370 1250
F 0 "C1" H 10405 1340 50  0000 L CNN
F 1 "100 μF / 25V" H 10405 1140 50  0000 L CNN
F 2 "Capacitor_THT:CP_Radial_D5.0mm_P2.50mm" H 10408 1100 50  0001 C CNN
F 3 "~" H 10370 1250 50  0001 C CNN
	1    10370 1250
	1    0    0    -1  
$EndComp
Wire Wire Line
	10370 1100 10370 920 
Wire Wire Line
	8960 920  10085 920 
Connection ~ 8960 920 
$Comp
L power:GND #PWR0102
U 1 1
P 10370 1540
F 0 "#PWR0102" H 10370 1290 50  0001 C CNN
F 1 "GND" H 10375 1367 50  0000 C CNN
F 2 "" H 10370 1540 50  0001 C CNN
F 3 "" H 10370 1540 50  0001 C CNN
	1    10370 1540
	1    0    0    -1  
$EndComp
Wire Wire Line
	10370 1400 10370 1540
Connection ~ 10085 920 
Wire Wire Line
	10085 920  10370 920 
Wire Wire Line
	10370 920  10810 920 
Text Label 10810 920  2    50   ~ 0
INT_EXT_5V_3.3V
$EndSCHEMATC
